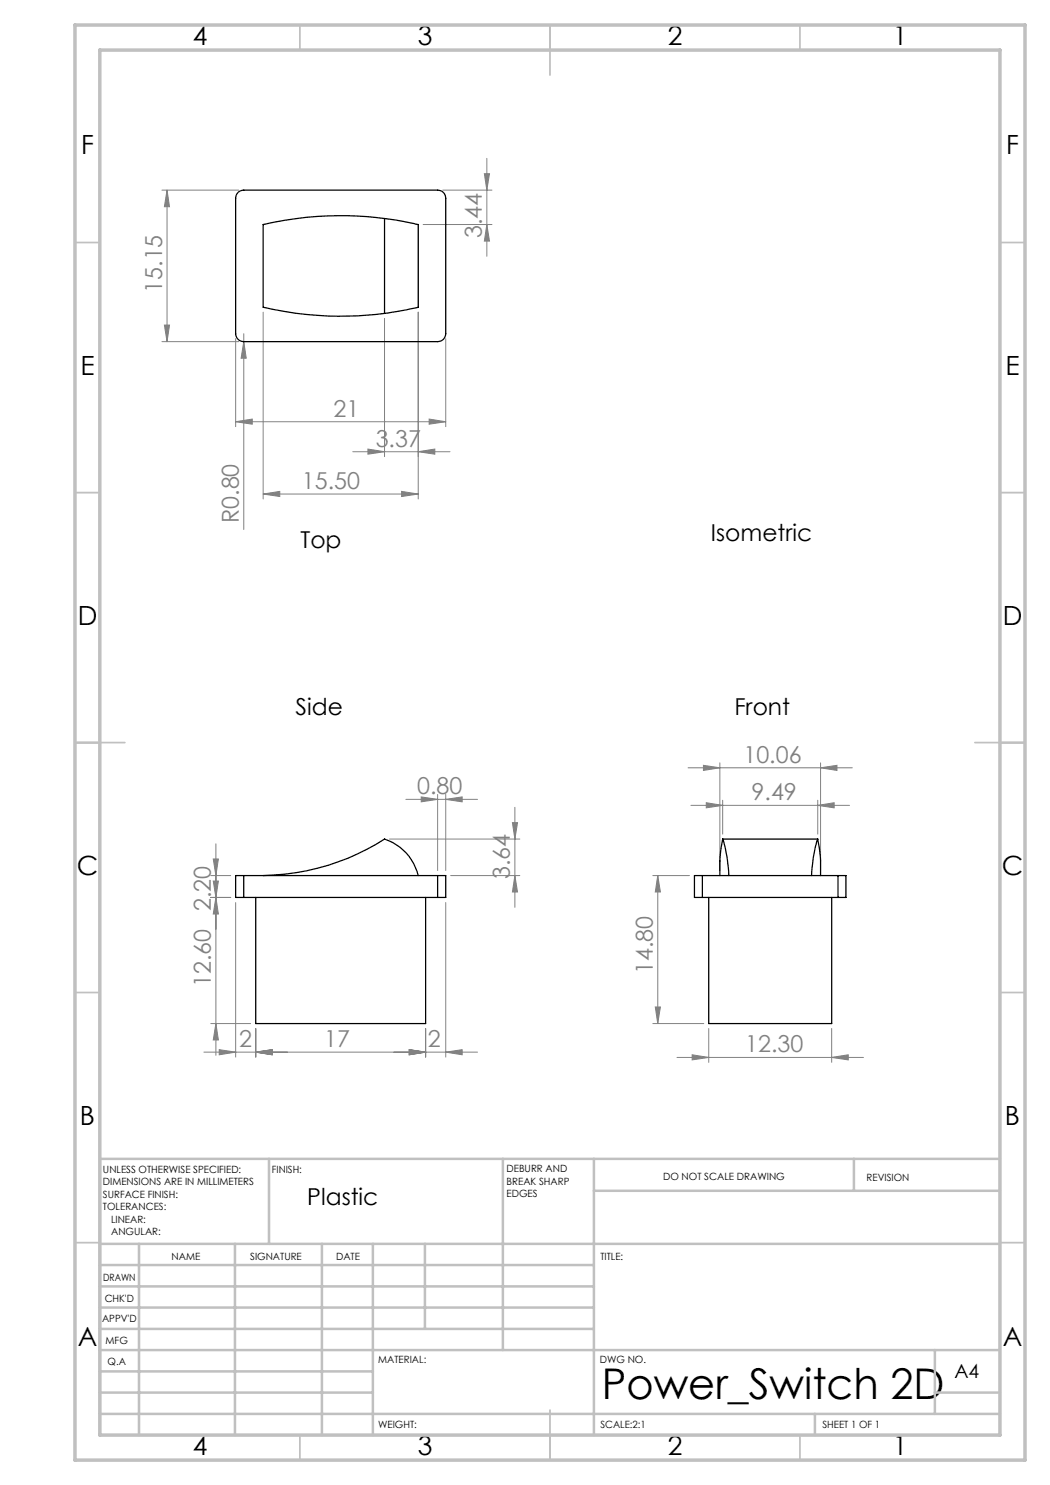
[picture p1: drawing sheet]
<svg xmlns="http://www.w3.org/2000/svg" width="210mm" height="297mm" viewBox="0 0 210 297" stroke-linecap="round" stroke-linejoin="round" font-family="sans-serif">
<g fill="none" stroke="#808080" stroke-width=".2">
<path d="M32.4 38h15.3M33.4 38l.5 3.3h-1zM33.4 38v30.3M88.5 38h9.9M96.9 34.7h1l-.5 3.3zM97.4 31.7v19.6M84.6 44.9h13.8M97.4 44.9l.5 3.3h-1zM32.4 68.3h15.3M32.9 65h1l-.5 3.3zM47.1 67.7v17.6M48.8 68.3l.4 3.3h-1z"/>
<path d="M48.8 66.7v39.2M52.6 62.4v37.4M76.9 63.7v27.6M83.6 62.4v37.4M89.1 67.7v17.6M47.1 84.3l3.3-.5v1zM47.1 84.3h42M52.6 98.8l3.4-.5v1zM52.6 98.8h31M70.6 90.3h19.4M73.6 89.8l3.3 .5-3.3 .5zM80.3 98.3l3.3 .5-3.3 .5z"/>
<path d="M83.6 90.3l3.4-.5v1zM85.8 83.8l3.3 .5-3.3 .5zM81.2 159.9h14.3M84.2 159.4l3.3 .5-3.3 .5zM87.5 158.9v15.2M89.1 159.9l3.3-.5v1zM89.1 158.9v15.2M137.6 153.6h32.9M140.7 153.1l3.3 .5-3.3 .5zM144 152.6v21.5M164.1 153.6l3.3-.5v1zM164.1 152.6v21.5"/>
<path d="M42.2 175.1h3.9M42.2 179.5h3.9M42.7 171.8h1l-.5 3.3zM42.7 176.2h1l-.5 3.3zM43.2 179.5l.5 3.3h-1zM43.2 168.8v42.3M77.9 167.8h26.1M90.1 175.1h13.9M102.5 164.5h1l-.5 3.3zM103 175.1l.5 3.3h-1zM103 161.5v20M130.6 175.1h7.3"/>
<path d="M131.6 175.1l.5 3.3h-1zM131.6 175.1v29.6M138.2 161.1h31.7M141.3 160.5l3.2 .6-3.2 .5zM144.5 160.1v6.7M163.5 161.1l3.3-.6v1.1zM163.5 160.1v6.7M47.1 180.5v30.9M89.1 180.5v30.9M40.8 210.4h54.7M42.2 204.7h7.9M43.2 204.7l.5 3.3h-1z"/>
<path d="M43.9 209.9l3.2 .5-3.2 .6zM51.2 210.4l3.2-.5v1.1zM51.2 205.7v5.7M81.8 209.9l3.3 .5-3.3 .6zM85.1 205.7v5.7M89.1 210.4l3.3-.5v1.1zM130.6 204.7h10.2M131.1 201.4h1l-.5 3.3zM135.4 211.5h37.3M138.4 211l3.3 .5-3.3 .5zM141.7 205.7v6.8M166.3 211.5l3.4-.5v1z"/>
<path d="M166.3 205.7v6.8"/>
</g>
<g fill="none" stroke="#c0c0c0" stroke-width=".35">
<path d="M60 5v5M110 5v10M160 5v5M15 48.5h5M200 48.5h5M15 98.5h5M200 98.5h5M15 148.5h10M195 148.5h10M15 198.5h5M200 198.5h5M15 248.5h5"/>
<path d="M200 248.5h5M60 287v5M110 282v10M160 287v5"/>
</g>
<g fill="none" stroke="#c0c0c0" stroke-width=".5">
<path d="M53.8 231.8v17M100.6 231.8v38.2M118.8 231.8v55.2M118.8 238.2h81.2M170.8 231.8v6.4M200 231.8h-180v55.2M20 248.8h180M20 257.3h98.8M20 253h98.8M27.8 248.8v38.2M47 248.8v38.2M64.4 248.8v38.2"/>
<path d="M74.6 248.8v38.2M85 248.8v17M20 265.8h98.8M20 261.5h98.8M20 278.5h54.6M20 274.3h54.6M20 270h180M187 278.5h13M187 270v12.8M20 282.8h180M163 282.8v4.2"/>
</g>
<path d="M15 5h190v287h-190zM20 10h180v277h-180z" fill="none" stroke="#c0c0c0" stroke-width=".7"/>
<g fill="#808080">
<path d="M48.8 68.3l.4 3.3h-1z"/>
<path d="M80.3 98.3l3.3 .5-3.3 .5zM52.6 98.8l3.4-.5v1z"/>
<path d="M84.2 159.4l3.3 .5-3.3 .5zM89.1 159.9l3.3-.5v1zM81.8 209.9l3.3 .5-3.3 .6zM89.1 210.4l3.3-.5v1.1zM43.9 209.9l3.2 .5-3.2 .6zM51.2 210.4l3.2-.5v1.1zM51.2 210.4l3.2-.5v1.1zM81.8 209.9l3.3 .5-3.3 .6zM47.1 84.3l3.3-.5v1zM85.8 83.8l3.3 .5-3.3 .5zM73.6 89.8l3.3 .5-3.3 .5zM83.6 90.3l3.4-.5v1zM140.7 153.1l3.3 .5-3.3 .5zM164.1 153.6l3.3-.5v1zM141.3 160.5l3.2 .6-3.2 .5zM163.5 161.1l3.3-.6v1.1zM138.4 211l3.3 .5-3.3 .5zM166.3 211.5l3.4-.5v1z"/>
<path d="M97.4 44.9l.5 3.3h-1zM96.9 34.7h1l-.5 3.3z"/>
<path d="M102.5 164.5h1l-.5 3.3zM103 175.1l.5 3.3h-1zM42.7 171.8h1l-.5 3.3zM43.2 179.5l.5 3.3h-1zM42.7 176.2h1l-.5 3.3zM43.2 204.7l.5 3.3h-1zM33.4 38l.5 3.3h-1zM32.9 65h1l-.5 3.3zM131.6 175.1l.5 3.3h-1zM131.1 201.4h1l-.5 3.3z"/>
</g>
<g fill="none" stroke="#000" stroke-width=".25">
<path d="M47.5 38.6l.4-.4 .9-.2h38.7a1.61 1.61 0 0 1 1.6 1.6v27.1a1.61 1.61 0 0 1-1.6 1.6h-38.7a1.61 1.61 0 0 1-1.7-1.6v-27.1zM76.9 43.7a68.4 68.4 0 0 0-24.3 1.2v16.6a67.4 67.4 0 0 0 24.3 1.2M76.9 43.7l6.7 1.2v16.6l-6.7 1.2M76.9 43.7v19M48.8 175.1h-1.7v4.4h1.7M48.8 175.1v4.4M48.8 175.1h38.7M48.8 179.5h38.7M51.2 179.5v25.2h33.9v-25.2M52.6 175.1a46 46 0 0 0 24.3-7.3 10.1 10.1 0 0 1 6.7 7.3M87.5 175.1h1.6v4.4h-1.6M87.5 175.1v4.4"/>
<path d="M140.5 175.1h-1.6v4.4h1.6M140.5 175.1h27.1M140.5 179.5h27.1M140.5 175.1v4.4M141.7 179.5v25.2h24.6v-25.2M144.5 167.8l.9 3.5 .4 3.8M144.5 167.8l-.5 3.6v3.7M144.5 167.8h19M163.5 167.8l-.8 3.5-.4 3.8M163.5 167.8l.6 3.6v3.7M167.6 175.1h1.6v4.4h-1.6M167.6 175.1v4.4"/>
</g>
<text font-size="8.5" x="120.4" y="279.7">Power_Switch 2D</text>
<g font-size="5.3">
<text x="38.5" y="9">4</text>
<text x="83.5" y="9">3</text>
<text x="133.6" y="9">2</text>
<text x="178.6" y="9">1</text>
<text x="16.2" y="30.7">F</text>
<text x="201.2" y="30.7">F</text>
<text x="16.1" y="75">E</text>
<text x="201.1" y="75">E</text>
<text x="15.5" y="125">D</text>
<text x="200.5" y="125">D</text>
<text x="15.4" y="175">C</text>
<text x="200.4" y="175">C</text>
<text x="16" y="225">B</text>
<text x="201" y="225">B</text>
<text x="15.5" y="269.2">A</text>
<text x="200.5" y="269.2">A</text>
<text x="38.5" y="291">4</text>
<text x="83.5" y="291">3</text>
<text x="133.6" y="291">2</text>
<text x="178.6" y="291">1</text>
</g>
<g font-size="4.7" fill="#808080">
<text x="96.4" y="47.7" transform="rotate(-90 96.4 47.7)">3.44</text>
<text x="32.4" y="58.6" transform="rotate(-90 32.4 58.6)">15.15</text>
<text x="66.7" y="83.3">21</text>
<text x="75.1" y="89.3">3.37</text>
<text x="60.4" y="97.8">15.50</text>
<text x="47.8" y="104.6" transform="rotate(-90 47.8 104.6)">R0.80</text>
<text x="148.7" y="152.5">10.06</text>
<text x="83.4" y="158.8">0.80</text>
<text x="150.3" y="160">9.49</text>
<text x="102" y="175.8" transform="rotate(-90 102 175.8)">3.64</text>
<text x="42.2" y="182.2" transform="rotate(-90 42.2 182.2)">2.20</text>
<text x="42.2" y="197.5" transform="rotate(-90 42.2 197.5)">12.60</text>
<text x="130.6" y="194.8" transform="rotate(-90 130.6 194.8)">14.80</text>
<text x="47.8" y="209.4">2</text>
<text x="64.8" y="209.4">17</text>
<text x="85.6" y="209.4">2</text>
<text x="149" y="210.4">12.30</text>
</g>
<g font-size="4.7">
<text x="60.1" y="109.6">Top</text>
<text x="142.2" y="108.1">Isometric</text>
<text x="59.1" y="142.9">Side</text>
<text x="146.9" y="142.9">Front</text>
<text x="61.5" y="241.1">Plastic</text>
</g>
<text font-size="3.9" x="190.9" y="275.5">A4</text>
<g font-size="2">
<text x="20.6" y="234.6">UNLESS OTHERWISE SPECIFIED:</text>
<text x="20.6" y="237.1">DIMENSIONS ARE IN MILLIMETERS</text>
<text x="20.6" y="239.6">SURFACE FINISH:</text>
<text x="54.4" y="234.6">FINISH:</text>
<text x="101.3" y="234.5">DEBURR AND</text>
<text x="101.3" y="237">BREAK SHARP</text>
<text x="101.3" y="239.5">EDGES</text>
<text x="132.6" y="236">DO NOT SCALE DRAWING</text>
<text x="173.3" y="236.2">REVISION</text>
<text x="20.6" y="242.1">TOLERANCES:</text>
<text x="22.2" y="244.6">LINEAR:</text>
<text x="22.2" y="247.1">ANGULAR:</text>
<text x="34.3" y="252">NAME</text>
<text x="50" y="251.9">SIGNATURE</text>
<text x="67.2" y="251.9">DATE</text>
<text x="120.1" y="251.9">TITLE:</text>
<text x="20.6" y="256.1">DRAWN</text>
<text x="20.9" y="260.3">CHK'D</text>
<text x="20.4" y="264.4">APPV'D</text>
<text x="21.1" y="268.8">MFG</text>
<text x="21.5" y="273">Q.A</text>
<text x="75.6" y="272.5">MATERIAL:</text>
<text x="120" y="272.5">DWG NO.</text>
<text x="75.6" y="285.5">WEIGHT:</text>
<text x="120.1" y="285.6">SCALE:2:1</text>
<text x="164.5" y="285.6">SHEET 1 OF 1</text>
</g>
</svg>
